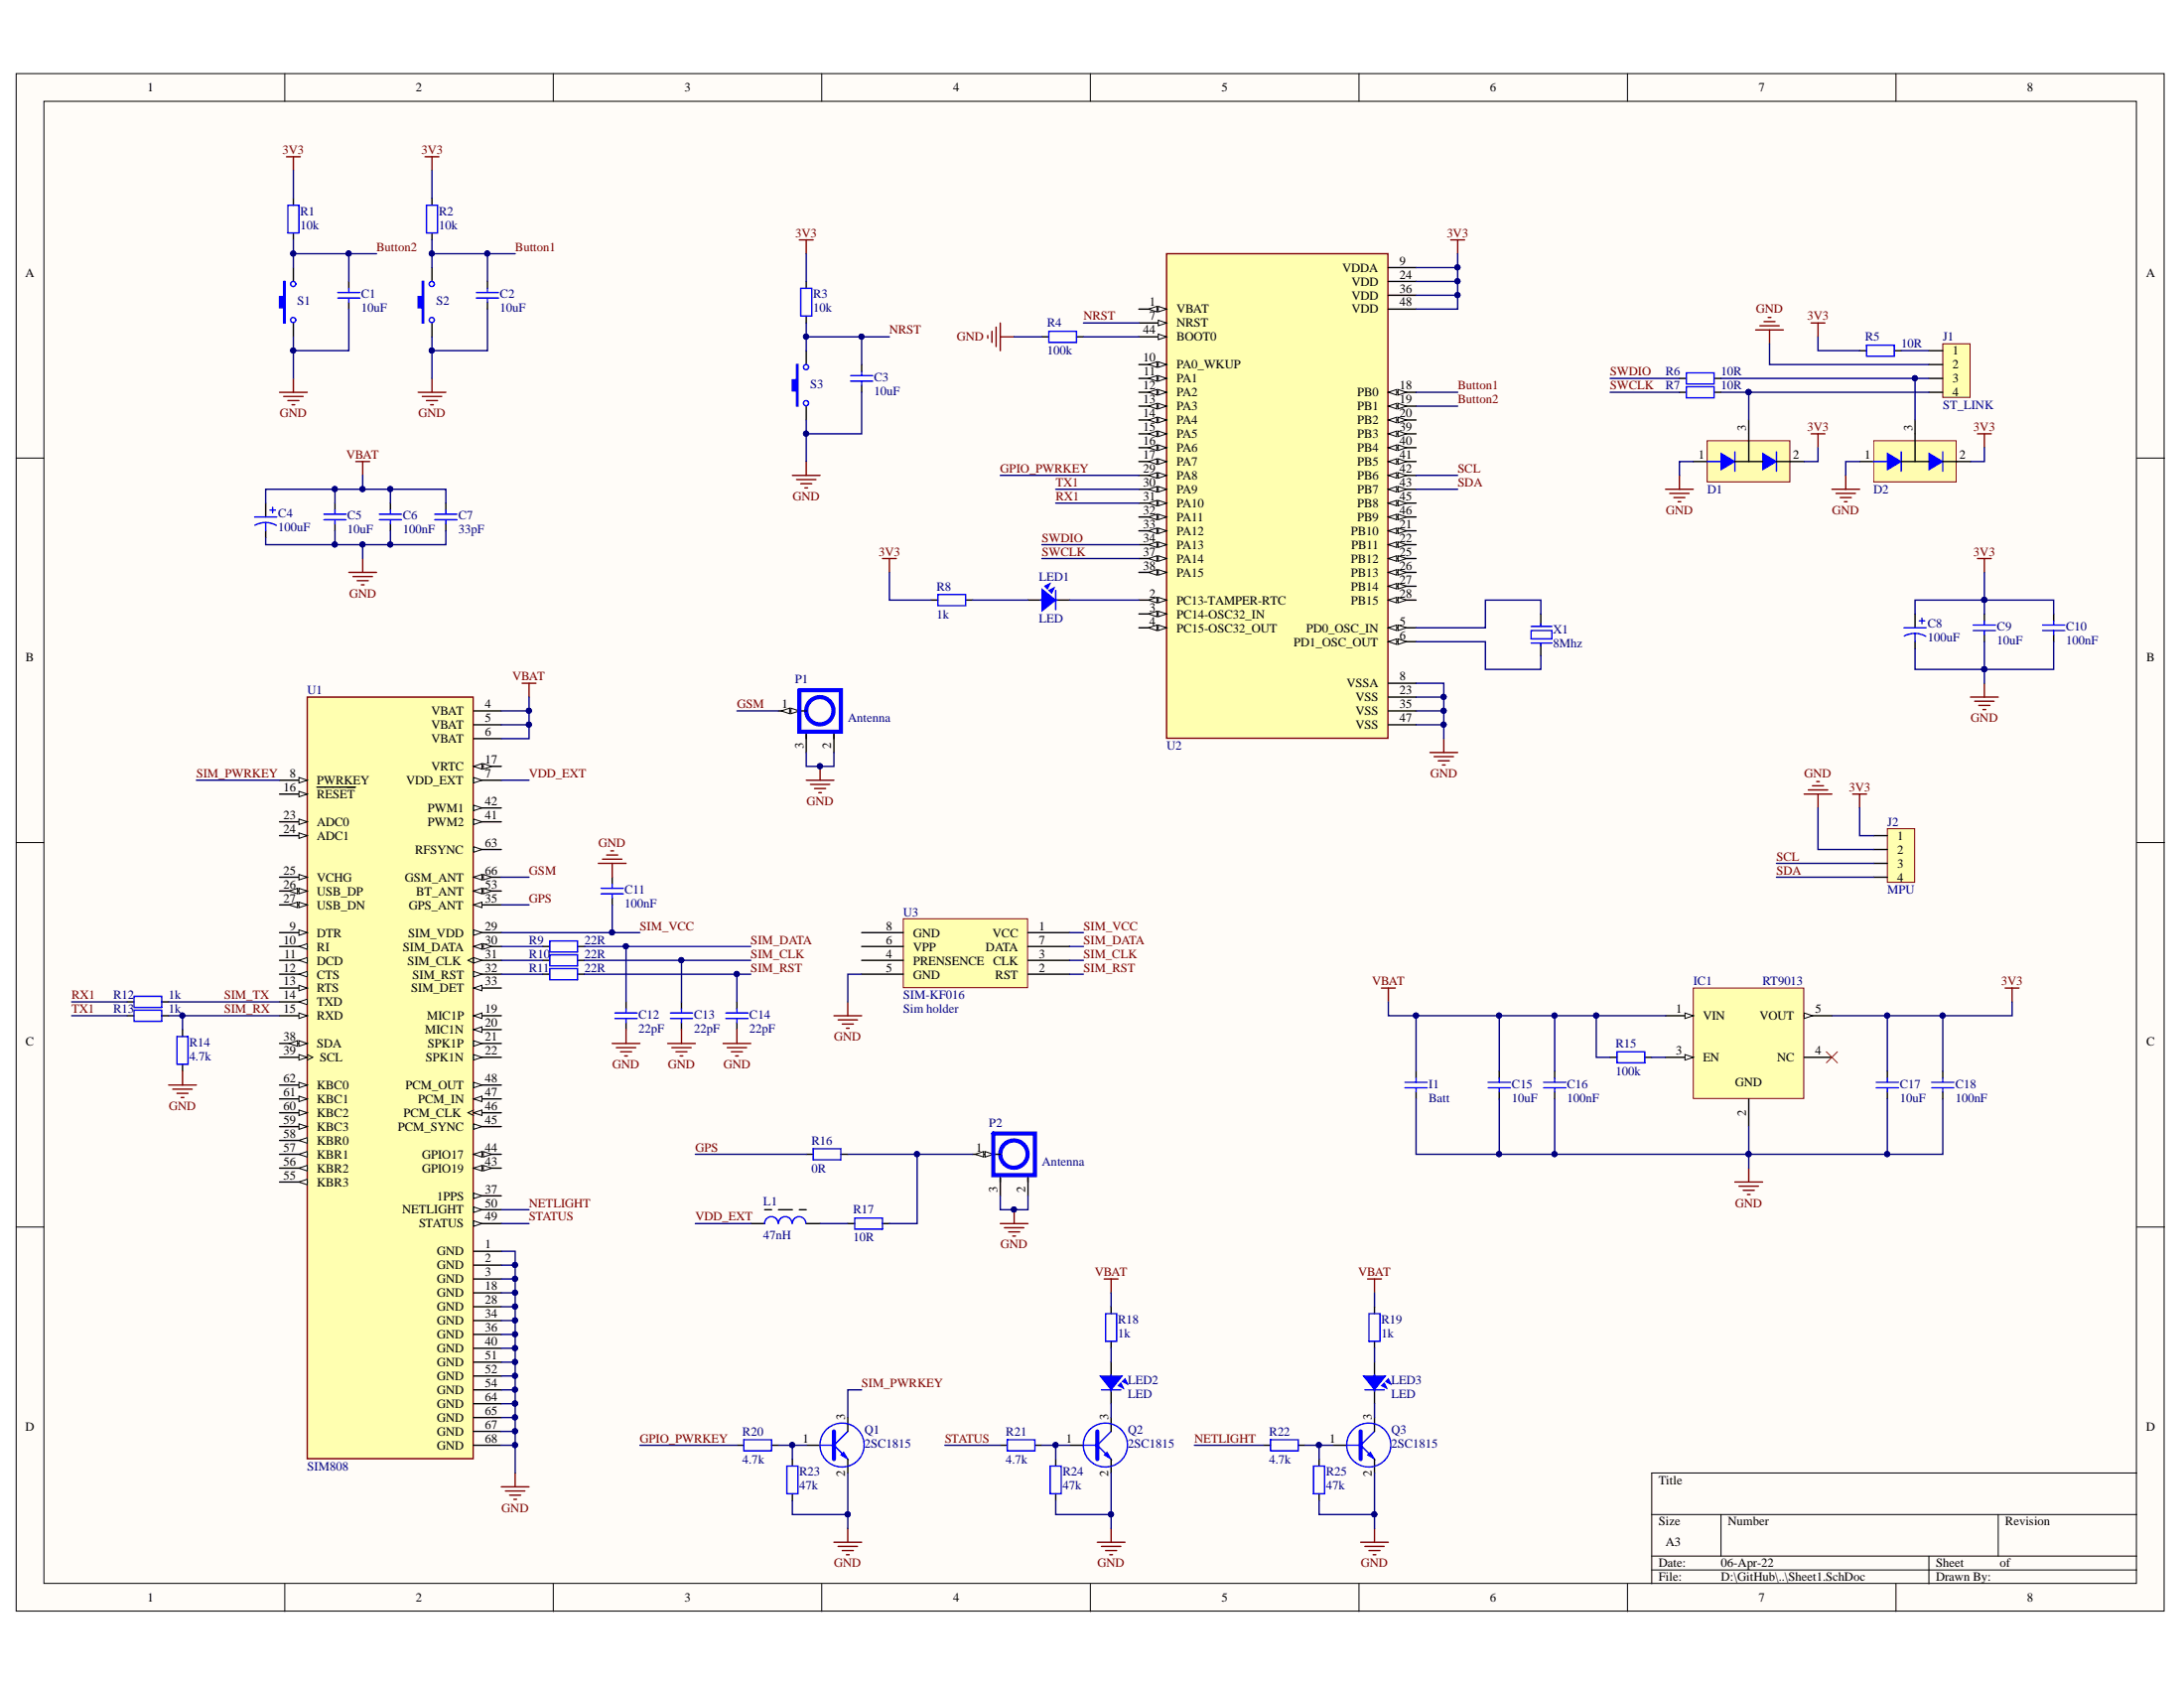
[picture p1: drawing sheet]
# Altium project HAND_3.PrjPCB
1 sheet, 65 parts. Net scope: global (net labels, ports and power ports of the same name join across sheets).
Board file: PCB.PcbDoc

## Sheet Sheet1.SchDoc: =ProjectName
size A3; Author: Ven; CompanyName: IMET; Revision: v.1.0; SheetTotal: 9

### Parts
C1  10uF  [CAP_0603]
C2  10uF  [CAP_0603]
C3  10uF  [CAP_0603]
C4  100uF  [CAP_7343]
C5  10uF  [CAP_0603]
C6  100nF  [CAP_0603]
C7  33pF  [CAP_0603]
C8  100uF  [CAP_7343]
C9  10uF  [CAP_0603]
C10  100nF  [CAP_0603]
C11  100nF  [CAP_0603]
C12  22pF  [CAP_0603]
C13  22pF  [CAP_0603]
C14  22pF  [CAP_0603]
C15  10uF  [CAP_0603]
C16  100nF  [CAP_0603]
C17  10uF  [CAP_0603]
C18  100nF  [CAP_0603]
D1  DIODE-BAV99  [SOT23]  (value not drawn)
D2  DIODE-BAV99  [SOT23]  (value not drawn)
I1  Batt  [CAP_3216]
IC1  RT9013  [SOT23-5]
J1  ST_LINK  [JP4-D1T]
J2  MPU  [JP4-D1T]
L1  47nH  [L-0805]
LED1  LED  [LED-0805-Orange]
LED2  LED  [LED-0805-Yellow]
LED3  LED  [LED-0805-Red]
P1  Antenna  [IPXS]
P2  Antenna  [IPXS]
Q1  2SC1815  [SOT23D]
Q2  2SC1815  [SOT23D]
Q3  2SC1815  [SOT23D]
R1  10k  [RES-SMD-0603]
R2  10k  [RES-SMD-0603]
R3  10k  [RES-SMD-0603]
R4  100k  [RES-SMD-0603]
R5  10R  [RES-SMD-0603]
R6  10R  [RES-SMD-0603]
R7  10R  [RES-SMD-0603]
R8  1k  [RES-SMD-0603]
R9  22R  [RES-SMD-0603]
R10  22R  [RES-SMD-0603]
R11  22R  [RES-SMD-0603]
R12  1k  [RES-SMD-0603]
R13  1k  [RES-SMD-0603]
R14  4.7k  [RES-SMD-0603]
R15  100k  [RES-SMD-0603]
R16  0R  [RES-SMD-0805]
R17  10R  [RES-SMD-0805]
R18  1k  [RES-SMD-0603]
R19  1k  [RES-SMD-0603]
R20  4.7k  [RES-SMD-0603]
R21  4.7k  [RES-SMD-0603]
R22  4.7k  [RES-SMD-0603]
R23  47k  [RES-SMD-0603]
R24  47k  [RES-SMD-0603]
R25  47k  [RES-SMD-0603]
S1  SW-SMD  [SW 3x2x4]  (value not drawn)
S2  SW-SMD  [SW 3x2x4]  (value not drawn)
S3  SW-SMD  [SW 3x2x4]  (value not drawn)
U1  SIM808  [XCVR_SIM808]
U2  STM32  [LQFP 48]  (value not drawn)
U3  SIM-KF016  value Sim holder  [Sim Socket]
X1  8Mhz  [XTAL 5032 SMD]

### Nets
3V3: C8.1 C9.2 C10.2 C17.2 C18.2 D1.2 D2.2 IC1.5(VOUT) J2.1 R1.2 R2.2 R3.2 R5.1 R8.1 U2.9(VDDA) U2.24(VDD) U2.36(VDD) U2.48(VDD)
GND: C1.1 C2.1 C3.1 C4.2 C5.1 C6.1 C7.1 C8.2 C9.1 C10.1 C11.1 C12.2 C13.2 C14.2 C15.1 C16.1 C17.1 C18.1 D1.1 D2.1 I1.1 IC1.2(GND) J1.2 J2.2 P1.2 P1.3 P2.2 P2.3 Q1.2(E) Q2.2(E) Q3.2(E) R4.2 R14.2 R23.1 R24.1 R25.1 S1.1 S2.1 S3.1 U1.1(GND) U1.2(GND) U1.3(GND) U1.18(GND) U1.28(GND) U1.34(GND) U1.36(GND) U1.40(GND) U1.51(GND) U1.52(GND) U1.54(GND) U1.64(GND) U1.65(GND) U1.67(GND) U1.68(GND) U2.8(VSSA) U2.23(VSS) U2.35(VSS) U2.47(VSS) U3.5(GND)
VBAT: C4.1 C5.2 C6.2 C7.2 C15.2 C16.2 I1.2 IC1.1(VIN) R15.2 R18.2 R19.2 U1.4(VBAT) U1.5(VBAT) U1.6(VBAT)
Button1: C2.2 R2.1 S2.2 U2.18(PB0)
Button2: C1.2 R1.1 S1.2 U2.19(PB1)
GPIO_PWRKEY: R20.1 U2.29(PA8)
GPS: R16.1 U1.35(GPS_ANT)
GSM: P1.1 U1.66(GSM_ANT)
NETLIGHT: R22.1 U1.50(NETLIGHT)
NRST: C3.2 R3.1 S3.2 U2.7(NRST)
RX1: R12.2 U2.31(PA10)
SCL: J2.3 U2.42(PB6)
SDA: J2.4 U2.43(PB7)
SIM_CLK: C13.1 R10.1 U3.3(CLK)
SIM_DATA: C12.1 R9.1 U3.7(DATA)
SIM_PWRKEY: Q1.3(C) U1.8(PWRKEY)
SIM_RST: C14.1 R11.1 U3.2(RST)
SIM_RX: R13.1 R14.1 U1.15(RXD)
SIM_TX: R12.1 U1.14(TXD)
SIM_VCC: C11.2 U1.29(SIM_VDD) U3.1(VCC)
STATUS: R21.1 U1.49(STATUS)
SWCLK: R7.1 U2.37(PA14)
SWDIO: R6.1 U2.34(PA13)
TX1: R13.2 U2.30(PA9)
VDD_EXT: L1.1 U1.7(VDD_EXT)
NetD1_3: D1.3 J1.4 R7.2
NetD2_3: D2.3 J1.3 R6.2
NetIC1_3: IC1.3(EN) R15.1
NetJ1_1: J1.1 R5.2
NetL1_2: L1.2 R17.2
NetLED1_1: LED1.1 R8.2
NetLED1_2: LED1.2 U2.2(PC13-TAMPER-RTC)
NetLED2_1: LED2.1 R18.1
NetLED2_2: LED2.2 Q2.3(C)
NetLED3_1: LED3.1 R19.1
NetLED3_2: LED3.2 Q3.3(C)
NetP2_1: P2.1 R16.2 R17.1
NetQ1_1: Q1.1(B) R20.2 R23.2
NetQ2_1: Q2.1(B) R21.2 R24.2
NetQ3_1: Q3.1(B) R22.2 R25.2
NetR4_1: R4.1 U2.44(BOOT0)
NetR9_2: R9.2 U1.30(SIM_DATA)
NetR10_2: R10.2 U1.31(SIM_CLK)
NetR11_2: R11.2 U1.32(SIM_RST)
NetU2_5: U2.5(PD0_OSC_IN) X1.2
NetU2_6: U2.6(PD1_OSC_OUT) X1.1

Not connected (* = marked no-connect by the designer): IC1 4(NC)*; U1 9(DTR) 10(RI) 11(DCD) 12(CTS) 13(RTS) 16(~{RESET}) 17(VRTC) 19(MIC1P) 20(MIC1N) 21(SPK1P) 22(SPK1N) 23(ADC0) 24(ADC1) 25(VCHG) 26(USB_DP) 27(USB_DN) 33(SIM_DET) 37(1PPS) 38(SDA) 39(SCL) 41(PWM2) 42(PWM1) 43(GPIO19) 44(GPIO17) 45(PCM_SYNC) 46(PCM_CLK) 47(PCM_IN) 48(PCM_OUT) 53(BT_ANT) 55(KBR3) 56(KBR2) 57(KBR1) 58(KBR0) 59(KBC3) 60(KBC2) 61(KBC1) 62(KBC0) 63(RFSYNC); U2 1(VBAT) 3(PC14-OSC32_IN) 4(PC15-OSC32_OUT) 10(PA0_WKUP) 11(PA1) 12(PA2) 13(PA3) 14(PA4) 15(PA5) 16(PA6) 17(PA7) 20(PB2) 21(PB10) 22(PB11) 25(PB12) 26(PB13) 27(PB14) 28(PB15) 32(PA11) 33(PA12) 38(PA15) 39(PB3) 40(PB4) 41(PB5) 45(PB8) 46(PB9); U3 4(PRENSENCE) 6(VPP) 8(GND)
